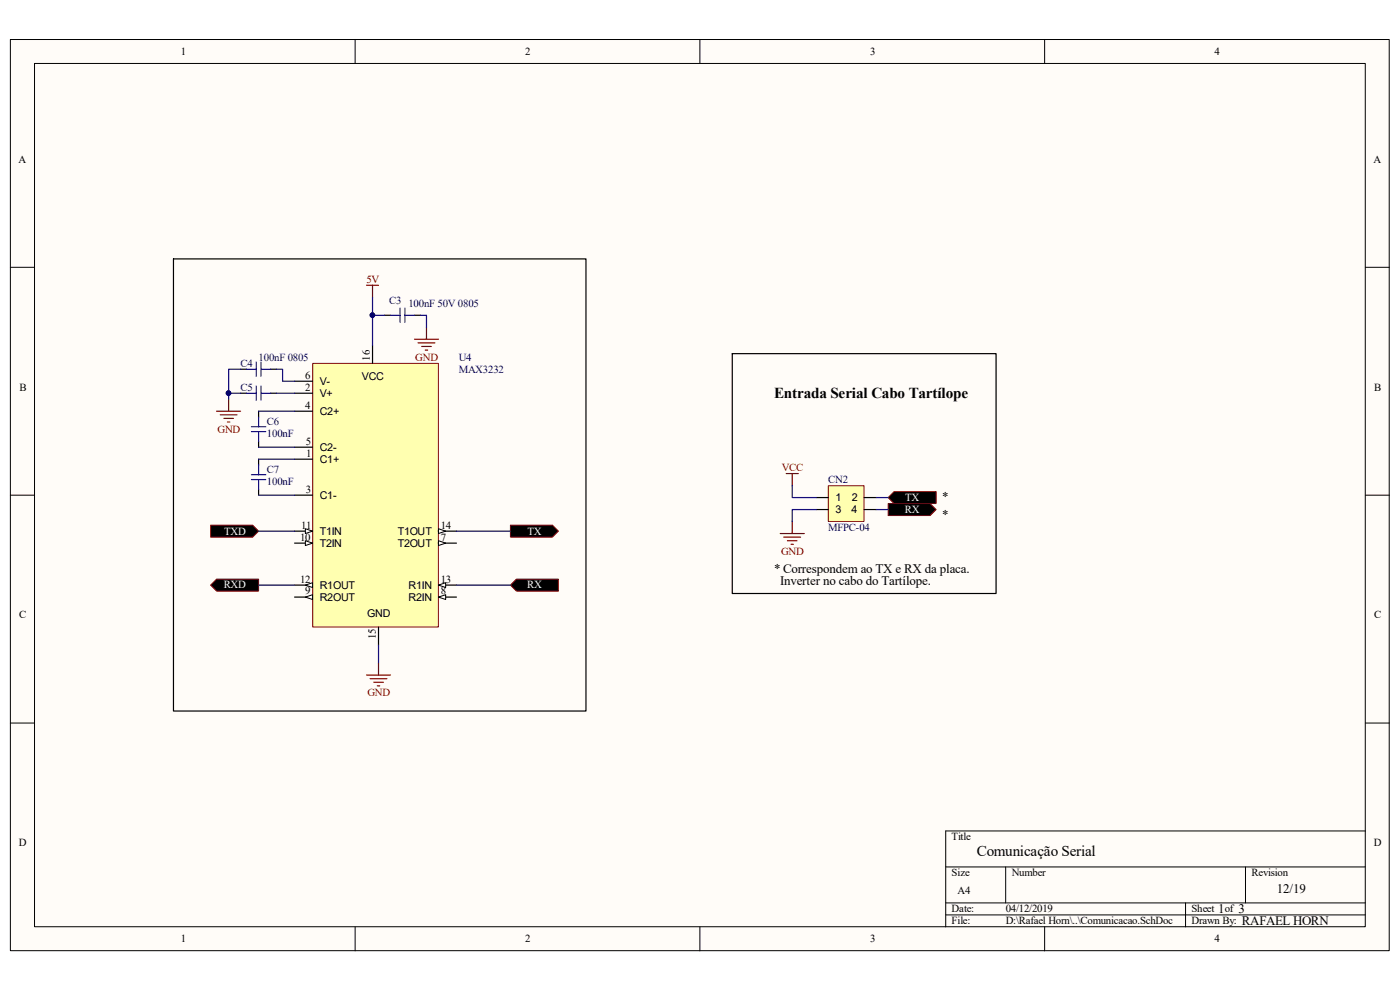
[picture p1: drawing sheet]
<svg xmlns="http://www.w3.org/2000/svg" width="297mm" height="210mm" viewBox="0 0 297 210" stroke-linecap="round" stroke-linejoin="round" font-family="sans-serif">
<path d="M2.2 8.4h292.5v193.3h-292.5z" fill="#fffcf8"/>
<path d="M2.2 8.4h292.5v193.3h-292.5z" fill="none" stroke="#000" stroke-width=".21"/>
<path d="M7.4 13.5h282.2v183.1h-282.2z" fill="#fffcf8"/>
<g fill="none" stroke="#000" stroke-width=".21">
<path d="M7.3 13.5h282.3v183.1h-282.3zM75.3 8.4v5.1M148.5 8.4v5.1M221.6 8.4v5.1M2.2 56.7h5.1M289.7 56.7h5.1M2.2 105h5.1M289.7 105h5.1M2.2 153.4h5.1M289.7 153.4h5.1M289.7 176.3h-89.1v20.3M75.3 196.6v5.1"/>
<path d="M148.5 196.6v5.1M200.6 183.9h89.1M200.6 191.5h89.1M200.6 194.1h89.1M213.4 183.9v7.6M221.6 196.6v5.1M251.5 191.5v5.1M264.2 183.9v7.6"/>
</g>
<path d="M66.4 77.1h26.6v55.9h-26.6z" fill="#ffffb0"/>
<path d="M66.3 77.1h26.7v55.9h-26.7z" fill="none" stroke="#800000" stroke-width=".21"/>
<path d="M62.5 80.9h3.8M62.5 83.4h3.8M62.5 94.9h3.8M62.5 87.2h3.8M62.5 97.4h3.8M62.5 105h3.8M62.5 112.7h3.8" fill="none" stroke="#000" stroke-width=".25"/>
<path d="M64.8 112.2l1.5 .5-1.5 .5z" fill="#fffcf8"/>
<path d="M64.8 112.2l1.5 .5-1.5 .5z" fill="none" stroke="#000" stroke-width=".21"/>
<path d="M62.5 115.2h3.8" fill="none" stroke="#000" stroke-width=".25"/>
<path d="M64.8 114.7l1.5 .5-1.5 .5z" fill="#fffcf8"/>
<path d="M64.8 114.7l1.5 .5-1.5 .5z" fill="none" stroke="#000" stroke-width=".21"/>
<path d="M62.5 124.1h3.8" fill="none" stroke="#000" stroke-width=".25"/>
<path d="M64.8 124.1l1.5-.5v1z" fill="#fffcf8"/>
<path d="M64.8 124.1l1.5-.5v1z" fill="none" stroke="#000" stroke-width=".21"/>
<path d="M62.5 126.7h3.8" fill="none" stroke="#000" stroke-width=".25"/>
<path d="M64.8 126.7l1.5-.5v1z" fill="#fffcf8"/>
<path d="M64.8 126.7l1.5-.5v1z" fill="none" stroke="#000" stroke-width=".21"/>
<path d="M93 126.7h3.8" fill="none" stroke="#000" stroke-width=".25"/>
<path d="M93 126.7l1.5-.5v1z" fill="#fffcf8"/>
<path d="M93 126.7l1.5-.5v1z" fill="none" stroke="#000" stroke-width=".21"/>
<path d="M93 124.1h3.8" fill="none" stroke="#000" stroke-width=".25"/>
<path d="M93 124.1l1.5-.5v1z" fill="#fffcf8"/>
<path d="M93 124.1l1.5-.5v1z" fill="none" stroke="#000" stroke-width=".21"/>
<path d="M93 115.2h3.8" fill="none" stroke="#000" stroke-width=".25"/>
<path d="M93 114.7l1.5 .5-1.5 .5z" fill="#fffcf8"/>
<path d="M93 114.7l1.5 .5-1.5 .5z" fill="none" stroke="#000" stroke-width=".21"/>
<path d="M93 112.7h3.8" fill="none" stroke="#000" stroke-width=".25"/>
<path d="M93 112.2l1.5 .5-1.5 .5z" fill="#fffcf8"/>
<path d="M93 112.2l1.5 .5-1.5 .5z" fill="none" stroke="#000" stroke-width=".21"/>
<path d="M51 78.3h1.3M57.4 78.3h1.3M79 73.2v3.9M81.6 66.9h1.2M87.9 66.9h1.3M51 83.4h1.3M54.9 87.2v1.3M54.9 93.6v1.3M54.9 97.4v1.3M57.4 83.4h1.3M54.9 103.8v1.2M80.3 133v3.8" fill="none" stroke="#000" stroke-width=".25"/>
<g fill="none" stroke="#00f" stroke-width=".25">
<path d="M52.3 78.3h2.1M54.4 76.8v3.1M55.4 76.8v3.1M55.4 78.3h2M82.8 66.9h2.1M84.9 65.4v3M85.9 66.9h2M85.9 65.4v3M52.3 83.4h2.1M53.3 91.6h3.1M53.3 90.5h3.1M54.4 81.9v3"/>
<path d="M54.9 88.5v2M54.9 91.6v2M54.9 98.7v2M55.4 83.4h2M55.4 81.9v3M53.3 101.7h3.1M53.3 100.7h3.1M54.9 101.7v2.1"/>
</g>
<g fill="none" stroke="#800000" stroke-width=".25">
<path d="M77.8 60.5h2.5M79 60.5v2.6M87.9 72h5.1M88.7 72.7h3.6M89.5 73.5h2M90.2 74.3h.5M90.5 69.4v2.6M46 87.2h5M46.7 88h3.6M47.5 88.8h2M48.2 89.5h.6M48.5 84.7v2.5"/>
<path d="M77.8 143.2h5M78.5 144h3.6M79.3 144.7h2M80 145.5h.6M80.3 140.7v2.5"/>
</g>
<g fill="#000" stroke="#800000" stroke-width=".21">
<path d="M44.7 111.4h8.9l1.3 1.3-1.3 1.2h-8.9z" fill-rule="evenodd"/>
<path d="M108.3 111.4h8.9l1.3 1.3-1.3 1.2h-8.9z" fill-rule="evenodd"/>
<path d="M44.7 124.1l1.3-1.2h8.9v2.5h-8.9z" fill-rule="evenodd"/>
<path d="M109.6 122.9h8.9v2.5h-8.9l-1.3-1.3z" fill-rule="evenodd"/>
</g>
<g fill="none" stroke="#11037f" stroke-width=".25">
<path d="M51 78.3h-2.5v5.1M58.7 78.3h1.2v2.6h2.6M79 66.9h2.6M89.2 66.9h1.3v2.5M51 83.4h-2.5v1.3M54.9 87.2h7.6M54.9 94.9h7.6M54.9 97.4h7.6M58.7 83.4h3.8M54.9 105h7.6M54.9 112.7h7.6M96.8 112.7h11.5"/>
<path d="M54.9 124.1h7.6M80.3 136.8v3.9M96.8 124.1h11.5"/>
</g>
<g fill="#000080" stroke="#000080" stroke-width=".21">
<circle cx="48.5" cy="83.4" r=".48"/>
<circle cx="79" cy="66.9" r=".48"/>
</g>
<path d="M175.8 103.1h7.5v7.5h-7.5z" fill="#ffffb0"/>
<path d="M175.7 103h7.6v7.6h-7.6z" fill="none" stroke="#800000" stroke-width=".21"/>
<path d="M36.8 54.9h87.5v95.9h-87.5zM155.4 75h55.9v50.9h-55.9zM173.2 105.6h2.5M173.2 108.1h2.5M183.3 105.6h2.6M183.3 108.1h2.6" fill="none" stroke="#000" stroke-width=".25"/>
<path d="M165.5 113.2h5.1M166.3 113.9h3.5M166.8 100.5h2.5M167.1 114.7h2M167.8 115.5h.5M168.1 100.5v2.5M168.1 110.6v2.6" fill="none" stroke="#800000" stroke-width=".25"/>
<g fill="#000" stroke="#800000" stroke-width=".21">
<path d="M188.4 106.8h8.9l1.3 1.3-1.3 1.3h-8.9z" fill-rule="evenodd"/>
<path d="M188.4 105.6l1.3-1.3h8.9v2.5h-8.9z" fill-rule="evenodd"/>
</g>
<path d="M79 63.1v10.1M168.1 103v2.6h5.1M173.2 108.1h-5.1v2.5M185.9 105.6h2.5M185.9 108.1h2.5" fill="none" stroke="#11037f" stroke-width=".25"/>
<circle cx="79" cy="66.9" r=".48" fill="#000080" stroke="#000080" stroke-width=".21"/>
<g font-size="3.2">
<text x="164.3" y="84.5">Entrada Serial Cabo Tartílope</text>
<text x="207.3" y="181.6">Comunicação Serial</text>
</g>
<g font-size="2.8">
<text x="199.9" y="106.2">*</text>
<text x="199.9" y="110">*</text>
<text x="164.3" y="121.5">* Correspondem ao TX e RX da placa.</text>
<text x="165.5" y="124">Inverter no cabo do Tartílope.</text>
<text x="270.8" y="189.4">12/19</text>
<text x="258.4" y="193.7">1</text>
<text x="262.7" y="193.7">3</text>
<text x="263.5" y="196.3">RAFAEL HORN</text>
</g>
<g font-size="2.3">
<text x="38.4" y="11.6">1</text>
<text x="111.4" y="11.6">2</text>
<text x="184.6" y="11.6">3</text>
<text x="257.7" y="11.6">4</text>
<text x="3.9" y="34.5">A</text>
<text x="291.4" y="34.5">A</text>
<text x="78.5" y="76.5" transform="rotate(-90 78.5 76.5)">16</text>
<text x="4.1" y="82.8">B</text>
<text x="64.8" y="80.3">6</text>
<text x="64.8" y="82.8">2</text>
<text x="67.8" y="81.6">V-</text>
<text x="76.8" y="80.6">VCC</text>
<text x="291.6" y="82.8">B</text>
<text x="64.8" y="86.7">4</text>
<text x="67.8" y="84.2">V+</text>
<text x="67.8" y="88">C2+</text>
<text x="64.9" y="94.3">5</text>
<text x="67.8" y="95.6">C2-</text>
<text x="65" y="96.9">1</text>
<text x="67.8" y="98.2">C1+</text>
<text x="64.9" y="104.5">3</text>
<text x="67.8" y="105.8">C1-</text>
<text x="177.2" y="106.3">1</text>
<text x="180.7" y="106.3">2</text>
<text x="63.9" y="112.1">11</text>
<text x="67.8" y="113.5">T1IN</text>
<text x="84.4" y="113.5">T1OUT</text>
<text x="93.5" y="112.1">14</text>
<text x="177.2" y="108.8">3</text>
<text x="180.7" y="108.8">4</text>
<text x="63.7" y="114.7">10</text>
<text x="67.8" y="116">T2IN</text>
<text x="84.4" y="116">T2OUT</text>
<text x="93.5" y="114.7">7</text>
<text x="63.7" y="123.6">12</text>
<text x="67.8" y="124.9">R1OUT</text>
<text x="86.7" y="124.9">R1IN</text>
<text x="93.5" y="123.6">13</text>
<text x="4.1" y="131.2">C</text>
<text x="64.8" y="126.1">9</text>
<text x="67.8" y="127.4">R2OUT</text>
<text x="77.9" y="131">GND</text>
<text x="86.7" y="127.4">R2IN</text>
<text x="93.5" y="126.1">8</text>
<text x="291.5" y="131.2">C</text>
<text x="79.8" y="135.6" transform="rotate(-90 79.8 135.6)">15</text>
<text x="4" y="179.5">D</text>
<text x="201.9" y="178.3">Title</text>
<text x="291.5" y="179.5">D</text>
<text x="201.9" y="185.9">Size</text>
<text x="214.6" y="185.9">Number</text>
<text x="265.5" y="185.9">Revision</text>
<text x="203.2" y="189.7">A4</text>
<text x="201.9" y="193.5">Date:</text>
<text x="201.9" y="196.1">File:</text>
<text x="213.4" y="193.5">04/12/2019</text>
<text x="213.4" y="196.1">D:\Rafael Horn\..\Comunicacao.SchDoc</text>
<text x="252.8" y="196.1">Drawn By:</text>
<text x="252.8" y="193.5">Sheet</text>
<text x="259.8" y="193.5">of</text>
<text x="38.4" y="199.9">1</text>
<text x="111.4" y="199.9">2</text>
<text x="184.6" y="199.9">3</text>
<text x="257.7" y="199.9">4</text>
</g>
<g font-size="2.3" fill="#800000">
<text x="77.7" y="60">5V</text>
<text x="88.1" y="76.5">GND</text>
<text x="46.1" y="91.8">GND</text>
<text x="165.9" y="99.9">VCC</text>
<text x="165.7" y="117.7">GND</text>
<text x="77.9" y="147.7">GND</text>
</g>
<g font-size="2.3" fill="#000080">
<text x="82.6" y="64.6">C3</text>
<text x="86.7" y="65.1">100nF 50V 0805</text>
<text x="51.1" y="77.8">C4</text>
<text x="54.9" y="76.5">100nF 0805</text>
<text x="97.4" y="76.5">U4</text>
<text x="51.1" y="82.8">C5</text>
<text x="97.4" y="79">MAX3232</text>
<text x="56.6" y="90.3">C6</text>
<text x="56.6" y="92.8">100nF</text>
<text x="56.6" y="100.4">C7</text>
<text x="56.6" y="103">100nF</text>
<text x="175.7" y="102.4">CN2</text>
<text x="175.7" y="112.6">MFPC-04</text>
</g>
<g font-size="2.3" fill="#f0ffff">
<text x="192.1" y="106.3">TX</text>
<text x="47.6" y="113.4">TXD</text>
<text x="111.9" y="113.4">TX</text>
<text x="192" y="108.8">RX</text>
<text x="47.5" y="124.8">RXD</text>
<text x="111.8" y="124.8">RX</text>
</g>
</svg>
